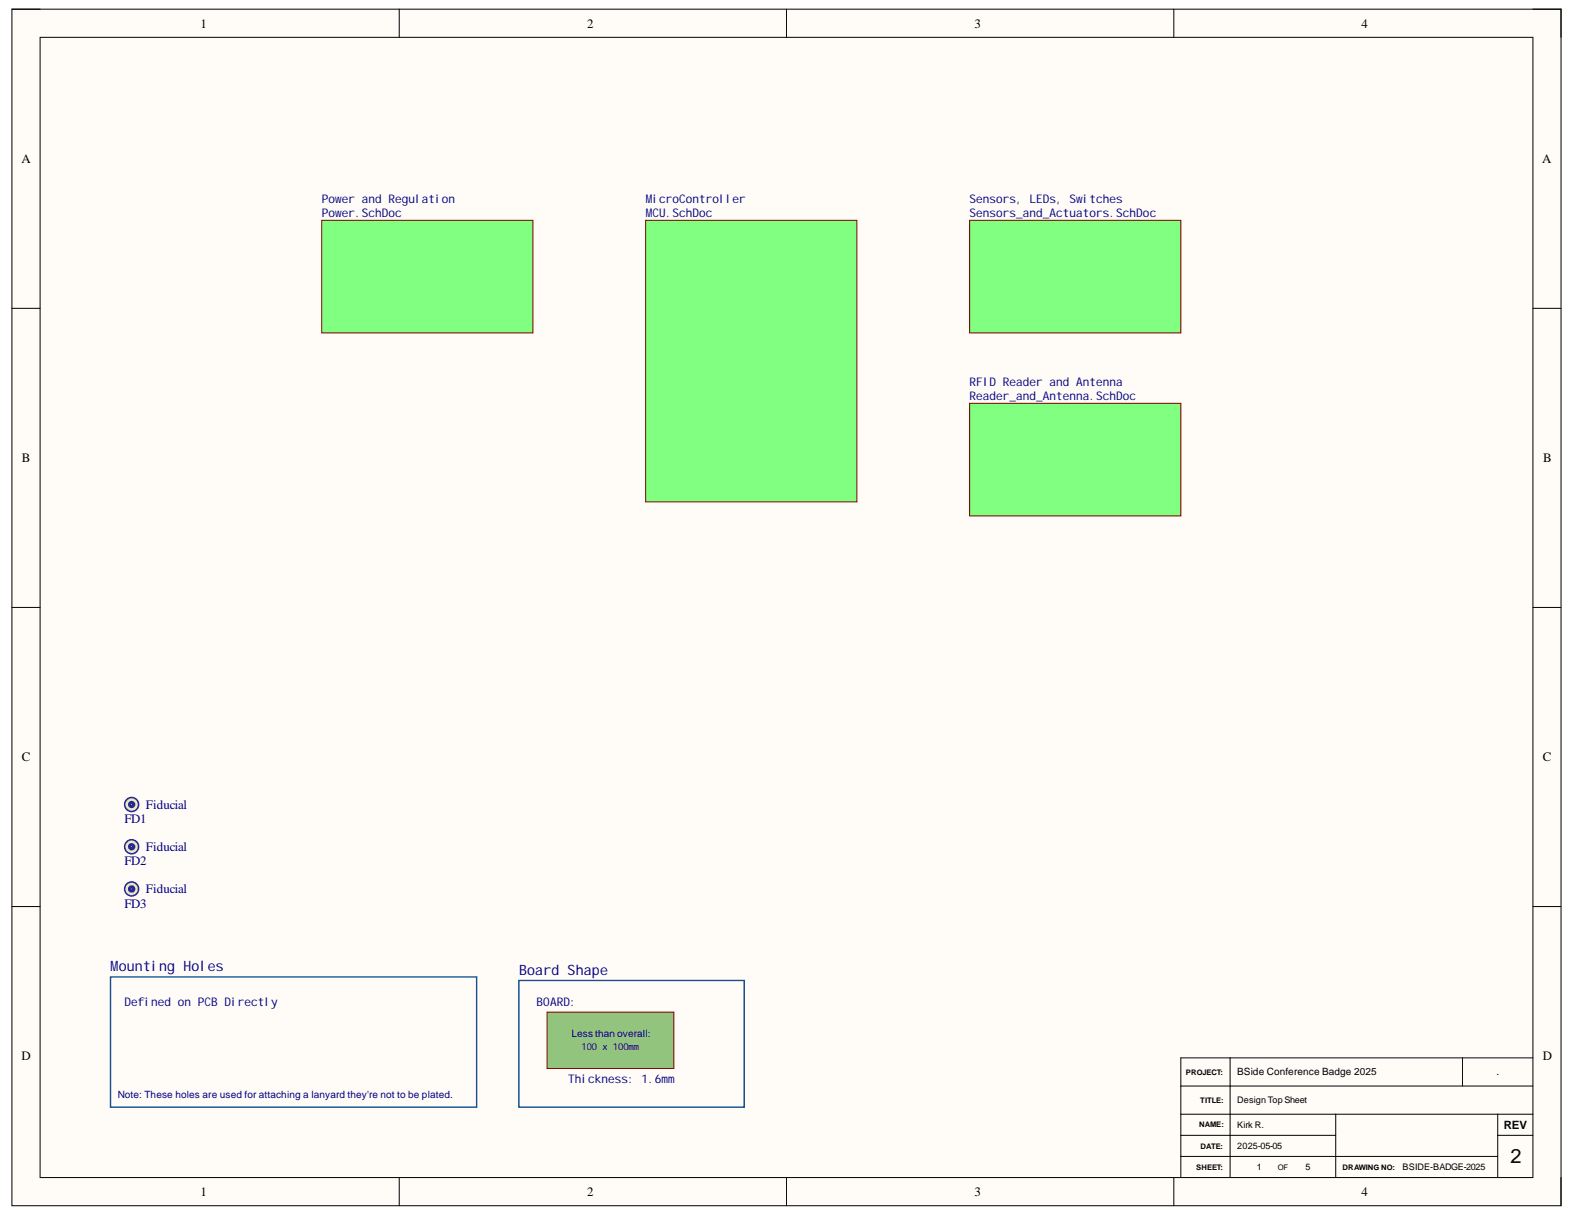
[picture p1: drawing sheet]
<svg xmlns="http://www.w3.org/2000/svg" width="279mm" height="216mm" viewBox="0 0 279 216" stroke-linecap="round" stroke-linejoin="round" font-family="sans-serif">
<path d="M2.1 1.6h275v212.5h-275z" fill-rule="evenodd" fill="#fffcf8"/>
<path d="M2.1 1.6h275v212.5h-275z" fill="none" stroke="#000" stroke-width=".18"/>
<path d="M7.1 6.6h265v202.5h-265z" fill-rule="evenodd" fill="#fffcf8"/>
<g fill="none" stroke="#000" stroke-width=".18">
<path d="M2.1 1.6h5M7.1 6.6h265v202.5h-265zM70.9 1.6v5M139.6 1.6v5M208.4 1.6v5M272.1 1.6h5v5M2.1 54.7h5M272.1 54.7h5M2.1 107.8h5M272.1 107.9h5M2.1 161h5M272.1 161h5"/>
<path d="M209.6 197.8h62.5M209.6 192.8h62.5M218.4 187.8v21.3M237.1 197.8v11.3M259.6 187.8v5M265.9 197.8v11.3M272.1 187.8h-62.5v21.3M70.9 209.1v5M139.6 209.1v5M208.4 209.1v5M209.6 201.6h27.5M209.6 205.3h56.3"/>
<path d="M265.9 201.6h6.2M277.1 209.1v5"/>
</g>
<path d="M97.1 179.7h22.5v10h-22.5z" fill-rule="evenodd" fill="#93c47d"/>
<path d="M97.1 179.7h22.5v10h-22.5z" fill="none" stroke="#800000" stroke-width=".18"/>
<path d="M19.6 173.5h65v23.1h-65zM92.1 174.1h40v22.5h-40z" fill="none" stroke="#0b5394" stroke-width=".25"/>
<path d="M114.6 39.1h37.5v50h-37.5z" fill-rule="evenodd" fill="#80ff80"/>
<path d="M114.6 39.1h37.5v50h-37.5z" fill="none" stroke="#800000" stroke-width=".18"/>
<path d="M172.1 39.1h37.5v20h-37.5z" fill-rule="evenodd" fill="#80ff80"/>
<path d="M172.1 39.1h37.5v20h-37.5z" fill="none" stroke="#800000" stroke-width=".18"/>
<path d="M57.1 39.1h37.5v20h-37.5z" fill-rule="evenodd" fill="#80ff80"/>
<path d="M57.1 39.1h37.5v20h-37.5z" fill="none" stroke="#800000" stroke-width=".18"/>
<path d="M172.1 71.6h37.5v20h-37.5z" fill-rule="evenodd" fill="#80ff80"/>
<path d="M172.1 71.6h37.5v20h-37.5z" fill="none" stroke="#800000" stroke-width=".18"/>
<circle cx="23.4" cy="142.8" r="1.25" fill="#e7ec73"/>
<circle cx="23.4" cy="142.8" r="1.25" fill="none" stroke="#00f" stroke-width=".25"/>
<circle cx="23.4" cy="142.8" r=".25" fill="#e7ec73"/>
<circle cx="23.4" cy="142.8" r=".25" fill="none" stroke="#00f" stroke-width=".76"/>
<circle cx="23.4" cy="150.3" r="1.25" fill="#e7ec73"/>
<circle cx="23.4" cy="150.3" r="1.25" fill="none" stroke="#00f" stroke-width=".25"/>
<circle cx="23.4" cy="150.3" r=".25" fill="#e7ec73"/>
<circle cx="23.4" cy="150.3" r=".25" fill="none" stroke="#00f" stroke-width=".76"/>
<circle cx="23.4" cy="157.8" r="1.25" fill="#e7ec73"/>
<circle cx="23.4" cy="157.8" r="1.25" fill="none" stroke="#00f" stroke-width=".25"/>
<circle cx="23.4" cy="157.8" r=".25" fill="#e7ec73"/>
<circle cx="23.4" cy="157.8" r=".25" fill="none" stroke="#00f" stroke-width=".76"/>
<text font-size="3.6" x="268.1" y="206.5">2</text>
<g font-size="2.5" fill="#000080">
<text x="19.6" y="172.5">Mounting Holes</text>
<text x="92.1" y="173.1">Board Shape</text>
</g>
<g font-size="2.3">
<text x="35.6" y="4.9">1</text>
<text x="104.2" y="4.9">2</text>
<text x="173" y="4.9">3</text>
<text x="241.7" y="4.9">4</text>
<text x="3.8" y="28.9">A</text>
<text x="273.8" y="28.9">A</text>
<text x="3.9" y="82">B</text>
<text x="273.9" y="82">B</text>
<text x="3.9" y="135.2">C</text>
<text x="273.9" y="135.2">C</text>
<text x="3.8" y="188.3">D</text>
<text x="273.9" y="188.3">D</text>
<text x="35.6" y="212.3">1</text>
<text x="104.2" y="212.3">2</text>
<text x="173" y="212.3">3</text>
<text x="241.7" y="212.3">4</text>
</g>
<g font-size="2.3" fill="#000080">
<text x="25.9" y="143.6">Fiducial</text>
<text x="22.1" y="146.1">FD1</text>
<text x="22.1" y="153.6">FD2</text>
<text x="25.9" y="151.1">Fiducial</text>
<text x="22.1" y="161.1">FD3</text>
<text x="25.9" y="158.6">Fiducial</text>
</g>
<g font-size="2.1" fill="#000080">
<text x="57.1" y="36.1">Power and Regulation</text>
<text x="57.1" y="38.6">Power.SchDoc</text>
<text x="114.6" y="36.1">MicroController</text>
<text x="114.6" y="38.6">MCU.SchDoc</text>
<text x="172.1" y="36.1">Sensors, LEDs, Switches</text>
<text x="172.1" y="38.6">Sensors_and_Actuators.SchDoc</text>
<text x="172.1" y="68.6">RFID Reader and Antenna</text>
<text x="172.1" y="71">Reader_and_Antenna.SchDoc</text>
<text x="22.1" y="178.6">Defined on PCB Directly</text>
<text x="95.3" y="178.6">BOARD:</text>
<text x="100.8" y="192.3">Thickness: 1.6mm</text>
</g>
<text font-size="2" x="266.9" y="200.4">REV</text>
<g font-size="1.8" fill="#000080">
<text x="101.4" y="184.1">Less than overall:</text>
<text x="20.9" y="195">Note: These holes are used for attaching a lanyard they're not to be plated.</text>
</g>
<g font-size="1.8">
<text x="219.6" y="190.9">BSide Conference Badge 2025</text>
<text x="265.6" y="190.9">.</text>
</g>
<text font-size="1.7" fill="#000080" x="103.2" y="186.5">100 x 100mm</text>
<g font-size="1.6">
<text x="219.6" y="195.9">Design Top Sheet</text>
<text x="219.6" y="200.2">Kirk R.</text>
<text x="219.6" y="204">2025-05-05</text>
<text x="223.1" y="207.7">1</text>
<text x="231.7" y="207.7">5</text>
<text x="249" y="207.7">BSIDE-BADGE-2025</text>
</g>
<g font-size="1.4">
<text x="210.5" y="190.8">PROJECT:</text>
<text x="213" y="195.8">TITLE:</text>
<text x="212.9" y="200.1">NAME:</text>
<text x="213.1" y="203.9">DATE:</text>
<text x="212.3" y="207.6">SHEET:</text>
<text x="226.8" y="207.6">OF</text>
<text x="238.3" y="207.6">DRAWING NO:</text>
</g>
</svg>
